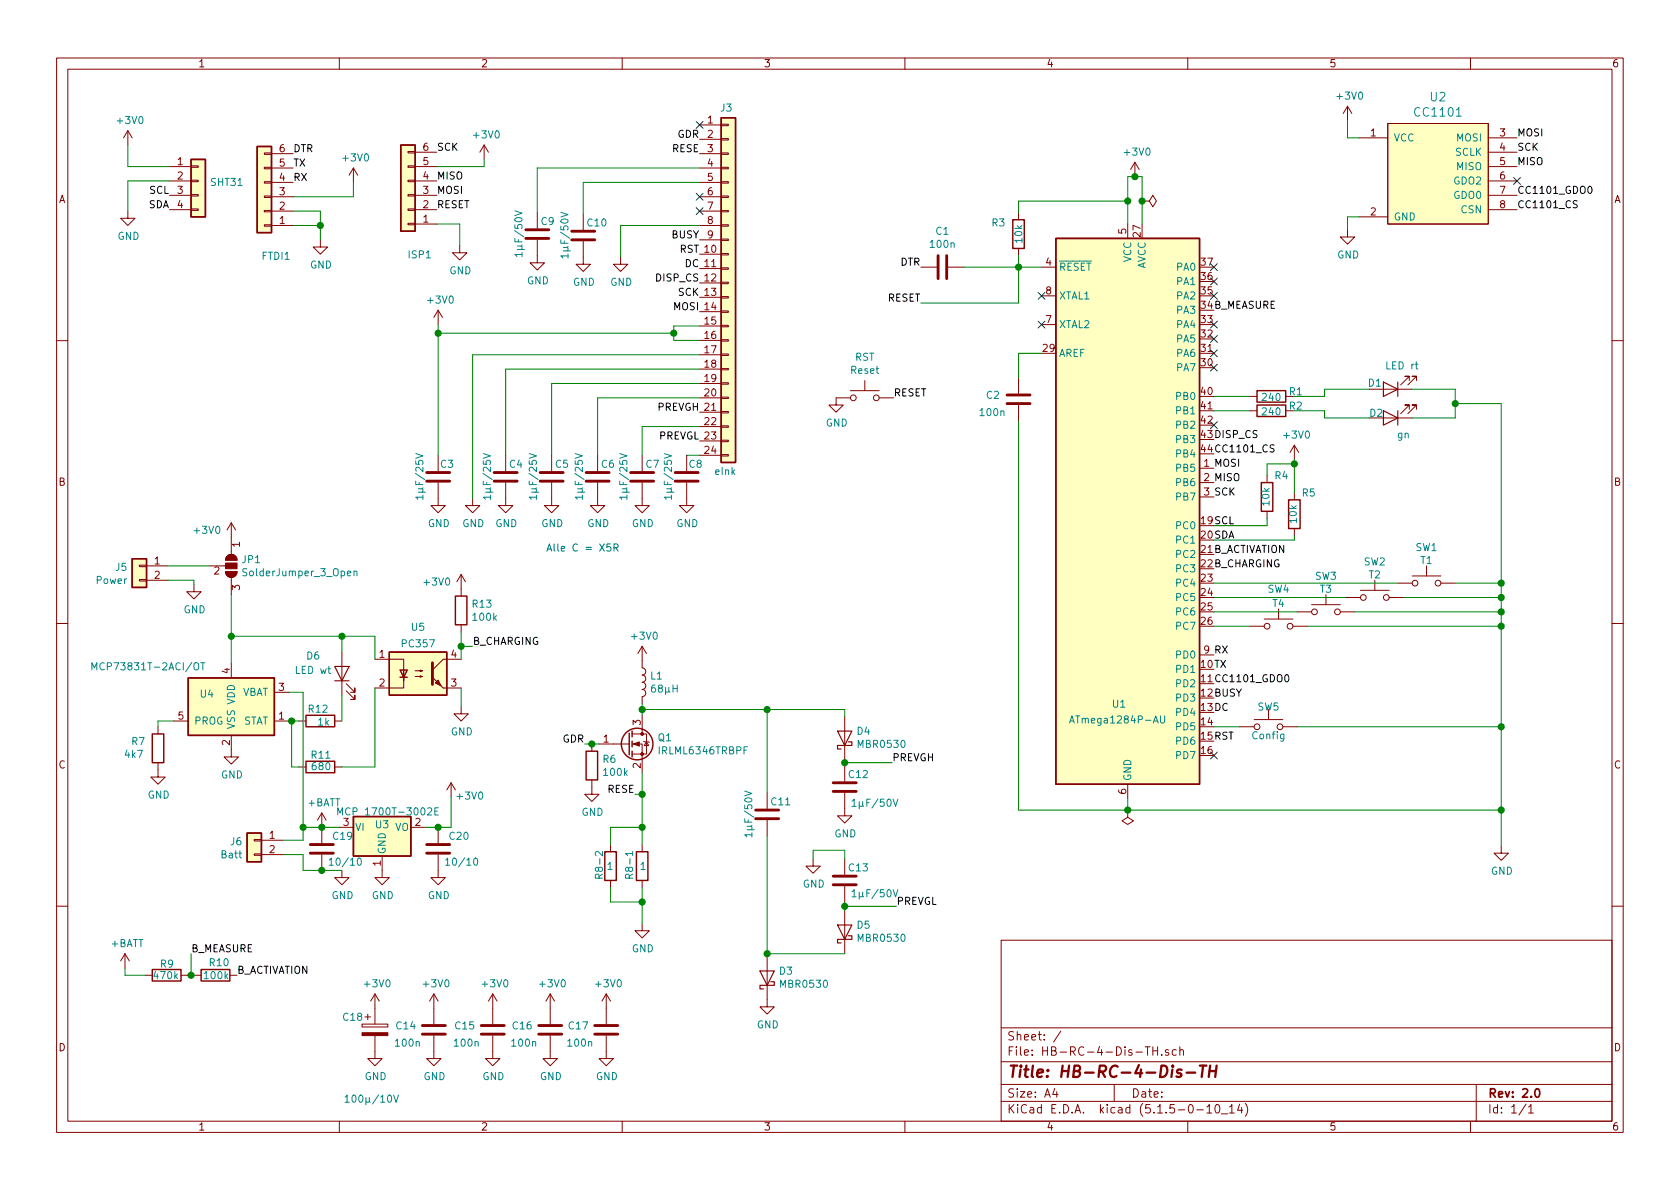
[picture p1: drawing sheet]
EESchema Schematic File Version 4
EELAYER 30 0
EELAYER END
$Descr A4 11693 8268
encoding utf-8
Sheet 1 1
Title "HB-RC-4-Dis-TH"
Date ""
Rev "2.0"
Comp ""
Comment1 ""
Comment2 ""
Comment3 ""
Comment4 ""
$EndDescr
$Comp
L Switch:SW_Push SW1
U 1 1
P 9930 4050
F 0 "SW1" H 9930 4300 50  0000 C CNN
F 1 "T1" H 9930 4210 50  0000 C CNN
F 2 "Button_Switch_THT:SW_PUSH_6mm_H5mm" H 9930 4250 50  0001 C CNN
F 3 "~" H 9930 4250 50  0001 C CNN
	1    9930 4050
	1    0    0    -1  
$EndComp
$Comp
L Switch:SW_Push SW2
U 1 1
P 9570 4150
F 0 "SW2" H 9570 4400 50  0000 C CNN
F 1 "T2" H 9570 4310 50  0000 C CNN
F 2 "Button_Switch_THT:SW_PUSH_6mm_H5mm" H 9570 4350 50  0001 C CNN
F 3 "~" H 9570 4350 50  0001 C CNN
	1    9570 4150
	1    0    0    -1  
$EndComp
$Comp
L Switch:SW_Push SW3
U 1 1
P 9230 4250
F 0 "SW3" H 9230 4500 50  0000 C CNN
F 1 "T3" H 9230 4410 50  0000 C CNN
F 2 "Button_Switch_THT:SW_PUSH_6mm_H5mm" H 9230 4450 50  0001 C CNN
F 3 "~" H 9230 4450 50  0001 C CNN
	1    9230 4250
	1    0    0    -1  
$EndComp
$Comp
L Switch:SW_Push SW4
U 1 1
P 8900 4350
F 0 "SW4" H 8900 4610 50  0000 C CNN
F 1 "T4" H 8900 4510 50  0000 C CNN
F 2 "Button_Switch_THT:SW_PUSH_6mm_H5mm" H 8900 4550 50  0001 C CNN
F 3 "~" H 8900 4550 50  0001 C CNN
	1    8900 4350
	1    0    0    -1  
$EndComp
$Comp
L Switch:SW_Push SW5
U 1 1
P 8830 5050
F 0 "SW5" H 8830 5190 50  0000 C CNN
F 1 "Config" H 8830 4990 50  0000 C CNN
F 2 "Button_Switch_THT:SW_PUSH_6mm_H5mm" H 8830 5250 50  0001 C CNN
F 3 "~" H 8830 5250 50  0001 C CNN
	1    8830 5050
	1    0    0    -1  
$EndComp
Wire Wire Line
	8450 5050 8630 5050
Wire Wire Line
	9030 5050 10450 5050
$Comp
L power:GND #PWR05
U 1 1
P 10450 5880
F 0 "#PWR05" H 10450 5630 50  0001 C CNN
F 1 "GND" H 10455 5707 50  0000 C CNN
F 2 "" H 10450 5880 50  0001 C CNN
F 3 "" H 10450 5880 50  0001 C CNN
	1    10450 5880
	1    0    0    -1  
$EndComp
Text Label 10560 1450 0    50   ~ 0
CC1101_CS
NoConn ~ 10560 1250
Text Label 10560 1350 0    50   ~ 0
CC1101_GDO0
Text Label 10560 1050 0    50   ~ 0
SCK
Text Label 10560 1150 0    50   ~ 0
MISO
Text Label 10560 950  0    50   ~ 0
MOSI
Wire Wire Line
	9380 950  9380 830 
Wire Wire Line
	9380 950  9460 950 
Wire Wire Line
	9460 1500 9380 1500
Wire Wire Line
	9380 1500 9380 1590
$Comp
L power:GND #PWR011
U 1 1
P 9380 1590
F 0 "#PWR011" H 9380 1340 50  0001 C CNN
F 1 "GND" H 9385 1417 50  0000 C CNN
F 2 "" H 9380 1590 50  0001 C CNN
F 3 "" H 9380 1590 50  0001 C CNN
	1    9380 1590
	1    0    0    -1  
$EndComp
$Comp
L power:+3V0 #PWR010
U 1 1
P 9380 830
F 0 "#PWR010" H 9380 680 50  0001 C CNN
F 1 "+3V0" H 9395 1003 50  0000 C CNN
F 2 "" H 9380 830 50  0001 C CNN
F 3 "" H 9380 830 50  0001 C CNN
	1    9380 830 
	1    0    0    -1  
$EndComp
Wire Wire Line
	8450 4350 8700 4350
Wire Wire Line
	9030 4250 8450 4250
Wire Wire Line
	8450 4150 9370 4150
Wire Wire Line
	8450 4050 9730 4050
Wire Wire Line
	10130 4050 10450 4050
Wire Wire Line
	10450 4050 10450 4150
Connection ~ 10450 5050
Wire Wire Line
	10450 5050 10450 5630
Wire Wire Line
	9100 4350 10450 4350
Connection ~ 10450 4350
Wire Wire Line
	10450 4350 10450 5050
Wire Wire Line
	9430 4250 10450 4250
Connection ~ 10450 4250
Wire Wire Line
	10450 4250 10450 4350
Wire Wire Line
	9770 4150 10450 4150
Connection ~ 10450 4150
Wire Wire Line
	10450 4150 10450 4250
$Comp
L Device:R R1
U 1 1
P 8850 2750
F 0 "R1" V 8880 2580 50  0000 C CNN
F 1 "240" V 8840 2750 50  0000 C CNN
F 2 "Resistor_SMD:R_0805_2012Metric_Pad1.15x1.40mm_HandSolder" V 8780 2750 50  0001 C CNN
F 3 "~" H 8850 2750 50  0001 C CNN
	1    8850 2750
	0    -1   -1   0   
$EndComp
$Comp
L Device:R R2
U 1 1
P 8850 2850
F 0 "R2" V 8880 2680 50  0000 C CNN
F 1 "240" V 8840 2850 50  0000 C CNN
F 2 "Resistor_SMD:R_0805_2012Metric_Pad1.15x1.40mm_HandSolder" V 8780 2850 50  0001 C CNN
F 3 "~" H 8850 2850 50  0001 C CNN
	1    8850 2850
	0    -1   -1   0   
$EndComp
Wire Wire Line
	10130 2800 10450 2800
Wire Wire Line
	10450 2800 10450 4050
Connection ~ 10450 4050
Wire Wire Line
	9530 2700 9220 2700
Wire Wire Line
	9220 2700 9220 2750
Wire Wire Line
	9220 2750 9000 2750
Wire Wire Line
	9000 2850 9220 2850
Wire Wire Line
	9220 2850 9220 2900
Wire Wire Line
	9220 2900 9530 2900
Wire Wire Line
	8700 2750 8450 2750
Wire Wire Line
	8700 2850 8450 2850
NoConn ~ 8450 1950
NoConn ~ 8450 2050
NoConn ~ 8450 2250
NoConn ~ 8450 2350
NoConn ~ 8450 2450
NoConn ~ 8450 2550
NoConn ~ 7250 2050
NoConn ~ 7250 2250
Wire Wire Line
	7850 5550 7850 5630
Wire Wire Line
	7850 5630 10450 5630
Connection ~ 10450 5630
Wire Wire Line
	10450 5630 10450 5880
$Comp
L Device:C C2
U 1 1
P 7090 2770
F 0 "C2" H 6860 2800 50  0000 L CNN
F 1 "100n" H 6810 2680 50  0000 L CNN
F 2 "Capacitor_SMD:C_0805_2012Metric_Pad1.15x1.40mm_HandSolder" H 7128 2620 50  0001 C CNN
F 3 "~" H 7090 2770 50  0001 C CNN
	1    7090 2770
	1    0    0    -1  
$EndComp
Wire Wire Line
	7250 2450 7090 2450
Wire Wire Line
	7090 2450 7090 2620
Wire Wire Line
	7090 2920 7090 5630
Wire Wire Line
	7090 5630 7850 5630
Connection ~ 7850 5630
$Comp
L power:+3V0 #PWR03
U 1 1
P 7900 1220
F 0 "#PWR03" H 7900 1070 50  0001 C CNN
F 1 "+3V0" H 7915 1393 50  0000 C CNN
F 2 "" H 7900 1220 50  0001 C CNN
F 3 "" H 7900 1220 50  0001 C CNN
	1    7900 1220
	1    0    0    -1  
$EndComp
Wire Wire Line
	7850 1550 7850 1390
$Comp
L Device:R R3
U 1 1
P 7090 1620
F 0 "R3" H 6950 1700 50  0000 C CNN
F 1 "10k" V 7090 1620 50  0000 C CNN
F 2 "Resistor_SMD:R_0805_2012Metric_Pad1.15x1.40mm_HandSolder" V 7020 1620 50  0001 C CNN
F 3 "~" H 7090 1620 50  0001 C CNN
	1    7090 1620
	1    0    0    -1  
$EndComp
Wire Wire Line
	7090 1470 7090 1390
Wire Wire Line
	7090 1390 7850 1390
Wire Wire Line
	7900 1220 7850 1220
Wire Wire Line
	7850 1220 7850 1390
Connection ~ 7850 1390
Wire Wire Line
	7900 1220 7950 1220
Wire Wire Line
	7950 1220 7950 1390
Connection ~ 7900 1220
Wire Wire Line
	7250 1850 7090 1850
Wire Wire Line
	7090 1850 7090 1770
$Comp
L Device:C C1
U 1 1
P 6560 1850
F 0 "C1" V 6308 1850 50  0000 C CNN
F 1 "100n" V 6399 1850 50  0000 C CNN
F 2 "Capacitor_SMD:C_0805_2012Metric_Pad1.15x1.40mm_HandSolder" H 6598 1700 50  0001 C CNN
F 3 "~" H 6560 1850 50  0001 C CNN
	1    6560 1850
	0    1    1    0   
$EndComp
Wire Wire Line
	6710 1850 7090 1850
Connection ~ 7090 1850
Text Label 6410 1850 2    50   ~ 0
DTR
Text Label 8450 4650 0    50   ~ 0
TX
Text Label 8450 4550 0    50   ~ 0
RX
$Comp
L Connector_Generic:Conn_01x04 SHT31
U 1 1
P 1380 1250
F 0 "SHT31" H 1460 1242 50  0000 L CNN
F 1 "SHT31" H 1460 1151 50  0001 L CNN
F 2 "Connector_PinHeader_2.54mm:PinHeader_1x04_P2.54mm_Vertical" H 1380 1250 50  0001 C CNN
F 3 "~" H 1380 1250 50  0001 C CNN
	1    1380 1250
	1    0    0    -1  
$EndComp
Text Label 8450 3650 0    50   ~ 0
SCL
Text Label 8450 3750 0    50   ~ 0
SDA
Text Label 1180 1450 2    50   ~ 0
SDA
Text Label 1180 1350 2    50   ~ 0
SCL
Wire Wire Line
	1180 1250 890  1250
Wire Wire Line
	890  1250 890  1460
Wire Wire Line
	1180 1150 890  1150
Wire Wire Line
	890  1150 890  1000
$Comp
L power:+3V0 #PWR08
U 1 1
P 890 1000
F 0 "#PWR08" H 890 850 50  0001 C CNN
F 1 "+3V0" H 905 1173 50  0000 C CNN
F 2 "" H 890 1000 50  0001 C CNN
F 3 "" H 890 1000 50  0001 C CNN
	1    890  1000
	1    0    0    -1  
$EndComp
$Comp
L power:GND #PWR09
U 1 1
P 890 1460
F 0 "#PWR09" H 890 1210 50  0001 C CNN
F 1 "GND" H 895 1287 50  0000 C CNN
F 2 "" H 890 1460 50  0001 C CNN
F 3 "" H 890 1460 50  0001 C CNN
	1    890  1460
	1    0    0    -1  
$EndComp
$Comp
L Device:R R4
U 1 1
P 8820 3450
F 0 "R4" H 8920 3600 50  0000 C CNN
F 1 "10k" V 8810 3450 50  0000 C CNN
F 2 "Resistor_SMD:R_0805_2012Metric_Pad1.15x1.40mm_HandSolder" V 8750 3450 50  0001 C CNN
F 3 "~" H 8820 3450 50  0001 C CNN
	1    8820 3450
	1    0    0    -1  
$EndComp
$Comp
L Device:R R5
U 1 1
P 9010 3570
F 0 "R5" H 9110 3720 50  0000 C CNN
F 1 "10k" V 9000 3570 50  0000 C CNN
F 2 "Resistor_SMD:R_0805_2012Metric_Pad1.15x1.40mm_HandSolder" V 8940 3570 50  0001 C CNN
F 3 "~" H 9010 3570 50  0001 C CNN
	1    9010 3570
	1    0    0    -1  
$EndComp
Wire Wire Line
	8450 3750 9010 3750
Wire Wire Line
	9010 3750 9010 3720
Wire Wire Line
	8450 3650 8820 3650
Wire Wire Line
	8820 3650 8820 3600
$Comp
L power:+3V0 #PWR04
U 1 1
P 9010 3190
F 0 "#PWR04" H 9010 3040 50  0001 C CNN
F 1 "+3V0" H 9025 3363 50  0000 C CNN
F 2 "" H 9010 3190 50  0001 C CNN
F 3 "" H 9010 3190 50  0001 C CNN
	1    9010 3190
	1    0    0    -1  
$EndComp
Wire Wire Line
	8820 3300 8820 3220
Wire Wire Line
	8820 3220 9010 3220
Wire Wire Line
	9010 3220 9010 3190
Wire Wire Line
	9010 3420 9010 3220
Connection ~ 9010 3220
Text Label 8450 3250 0    50   ~ 0
MOSI
Text Label 8450 3350 0    50   ~ 0
MISO
Text Label 8450 3450 0    50   ~ 0
SCK
Text Label 8450 3150 0    50   ~ 0
CC1101_CS
NoConn ~ 8450 2950
Text Label 8450 4750 0    50   ~ 0
CC1101_GDO0
NoConn ~ 8450 5250
Text Label 8450 3050 0    50   ~ 0
DISP_CS
Text Label 4870 2060 2    50   ~ 0
SCK
Text Label 4870 2160 2    50   ~ 0
MOSI
Text Label 4870 1960 2    50   ~ 0
DISP_CS
Text Label 4870 1860 2    50   ~ 0
DC
Text Label 4870 1760 2    50   ~ 0
RST
Text Label 4870 1660 2    50   ~ 0
BUSY
Text Label 8450 4850 0    50   ~ 0
BUSY
Text Label 8450 4950 0    50   ~ 0
DC
Text Label 8450 5150 0    50   ~ 0
RST
$Comp
L power:PWR_FLAG #FLG0101
U 1 1
P 7850 5630
F 0 "#FLG0101" H 7850 5705 50  0001 C CNN
F 1 "PWR_FLAG" H 7850 5803 50  0001 C CNN
F 2 "" H 7850 5630 50  0001 C CNN
F 3 "~" H 7850 5630 50  0001 C CNN
	1    7850 5630
	-1   0    0    1   
$EndComp
$Comp
L power:PWR_FLAG #FLG0102
U 1 1
P 7950 1390
F 0 "#FLG0102" H 7950 1465 50  0001 C CNN
F 1 "PWR_FLAG" V 7950 1518 50  0001 L CNN
F 2 "" H 7950 1390 50  0001 C CNN
F 3 "~" H 7950 1390 50  0001 C CNN
	1    7950 1390
	0    1    1    0   
$EndComp
Connection ~ 7950 1390
Wire Wire Line
	7950 1390 7950 1550
Text Label 2040 1260 0    50   ~ 0
RX
Text Label 2040 1160 0    50   ~ 0
TX
Wire Wire Line
	2460 1260 2460 1360
Wire Wire Line
	2040 1360 2460 1360
$Comp
L power:+3V0 #PWR02
U 1 1
P 2460 1260
F 0 "#PWR02" H 2460 1110 50  0001 C CNN
F 1 "+3V0" H 2475 1433 50  0000 C CNN
F 2 "" H 2460 1260 50  0001 C CNN
F 3 "" H 2460 1260 50  0001 C CNN
	1    2460 1260
	1    0    0    -1  
$EndComp
Text Label 2040 1060 0    50   ~ 0
DTR
Wire Wire Line
	2040 1460 2230 1460
$Comp
L Connector_Generic:Conn_01x06 FTDI1
U 1 1
P 1840 1360
F 0 "FTDI1" H 1758 1777 50  0000 C CNN
F 1 "FTDI" H 1758 1686 50  0001 C CNN
F 2 "Connector_PinHeader_2.54mm:PinHeader_1x06_P2.54mm_Vertical" H 1840 1360 50  0001 C CNN
F 3 "~" H 1840 1360 50  0001 C CNN
	1    1840 1360
	-1   0    0    1   
$EndComp
$Comp
L Connector_Generic:Conn_01x06 ISP1
U 1 1
P 2840 1350
F 0 "ISP1" H 2758 1767 50  0000 C CNN
F 1 "ISP" H 2758 1676 50  0001 C CNN
F 2 "additional:PinPads_ISP" H 2840 1350 50  0001 C CNN
F 3 "~" H 2840 1350 50  0001 C CNN
	1    2840 1350
	-1   0    0    1   
$EndComp
Text Label 6410 2100 2    50   ~ 0
RESET
Wire Wire Line
	6410 2100 7090 2100
Wire Wire Line
	7090 2100 7090 1850
Text Label 3040 1250 0    50   ~ 0
MISO
$Comp
L power:+3V0 #PWR013
U 1 1
P 3370 1100
F 0 "#PWR013" H 3370 950 50  0001 C CNN
F 1 "+3V0" H 3385 1273 50  0000 C CNN
F 2 "" H 3370 1100 50  0001 C CNN
F 3 "" H 3370 1100 50  0001 C CNN
	1    3370 1100
	1    0    0    -1  
$EndComp
Wire Wire Line
	3040 1150 3370 1150
Wire Wire Line
	3370 1150 3370 1100
Text Label 3040 1050 0    50   ~ 0
SCK
Text Label 3040 1350 0    50   ~ 0
MOSI
Text Label 3040 1450 0    50   ~ 0
RESET
Wire Wire Line
	2230 1460 2230 1560
$Comp
L power:GND #PWR01
U 1 1
P 2230 1660
F 0 "#PWR01" H 2230 1410 50  0001 C CNN
F 1 "GND" H 2235 1487 50  0000 C CNN
F 2 "" H 2230 1660 50  0001 C CNN
F 3 "" H 2230 1660 50  0001 C CNN
	1    2230 1660
	1    0    0    -1  
$EndComp
Wire Wire Line
	2230 1660 2230 1560
Connection ~ 2230 1560
Wire Wire Line
	2040 1560 2230 1560
$Comp
L power:GND #PWR012
U 1 1
P 3200 1700
F 0 "#PWR012" H 3200 1450 50  0001 C CNN
F 1 "GND" H 3205 1527 50  0000 C CNN
F 2 "" H 3200 1700 50  0001 C CNN
F 3 "" H 3200 1700 50  0001 C CNN
	1    3200 1700
	1    0    0    -1  
$EndComp
Wire Wire Line
	3040 1550 3200 1550
Wire Wire Line
	3200 1550 3200 1700
$Comp
L Device:LED D1
U 1 1
P 9680 2700
F 0 "D1" H 9790 2660 50  0000 C CNN
F 1 "LED rt" H 9600 2540 50  0000 C CNN
F 2 "LED_SMD:LED_0805_2012Metric_Pad1.15x1.40mm_HandSolder" H 9680 2700 50  0001 C CNN
F 3 "~" H 9680 2700 50  0001 C CNN
	1    9680 2700
	-1   0    0    1   
$EndComp
$Comp
L Device:LED D2
U 1 1
P 9680 2900
F 0 "D2" H 9780 2870 50  0000 C CNN
F 1 "gn" H 9590 3020 50  0000 C CNN
F 2 "LED_SMD:LED_0805_2012Metric_Pad1.15x1.40mm_HandSolder" H 9680 2900 50  0001 C CNN
F 3 "~" H 9680 2900 50  0001 C CNN
	1    9680 2900
	-1   0    0    1   
$EndComp
Wire Wire Line
	9830 2700 10130 2700
Wire Wire Line
	10130 2700 10130 2800
Wire Wire Line
	9830 2900 10130 2900
Wire Wire Line
	10130 2900 10130 2800
Connection ~ 10130 2800
NoConn ~ 4870 860 
$Comp
L Device:C C3
U 1 1
P 3050 3310
F 0 "C3" H 3060 3400 50  0000 L CNN
F 1 "1µF/25V" V 2920 3140 50  0000 L CNN
F 2 "Capacitor_SMD:C_0805_2012Metric_Pad1.15x1.40mm_HandSolder" H 3088 3160 50  0001 C CNN
F 3 "~" H 3050 3310 50  0001 C CNN
	1    3050 3310
	1    0    0    -1  
$EndComp
Wire Wire Line
	4870 2260 4690 2260
Wire Wire Line
	4690 2260 4690 2310
Wire Wire Line
	4870 2360 4690 2360
$Comp
L Connector_Generic:Conn_01x24 J3
U 1 1
P 5070 1960
F 0 "J3" H 5010 3180 50  0000 L CNN
F 1 "eInk" H 4970 650 50  0000 L CNN
F 2 "Connectors_Hirose:Hirose_FH12-24S-0.5SH_1x24_P0.5mm_Horizontal" H 5070 1960 50  0001 C CNN
F 3 "~" H 5070 1960 50  0001 C CNN
	1    5070 1960
	1    0    0    -1  
$EndComp
Wire Wire Line
	4870 2460 3290 2460
Wire Wire Line
	3290 2460 3290 3460
$Comp
L power:GND #PWR014
U 1 1
P 3290 3460
F 0 "#PWR014" H 3290 3210 50  0001 C CNN
F 1 "GND" H 3295 3287 50  0000 C CNN
F 2 "" H 3290 3460 50  0001 C CNN
F 3 "" H 3290 3460 50  0001 C CNN
	1    3290 3460
	1    0    0    -1  
$EndComp
$Comp
L power:GND #PWR07
U 1 1
P 3050 3460
F 0 "#PWR07" H 3050 3210 50  0001 C CNN
F 1 "GND" H 3055 3287 50  0000 C CNN
F 2 "" H 3050 3460 50  0001 C CNN
F 3 "" H 3050 3460 50  0001 C CNN
	1    3050 3460
	1    0    0    -1  
$EndComp
Wire Wire Line
	4870 3160 4780 3160
$Comp
L power:GND #PWR022
U 1 1
P 4780 3460
F 0 "#PWR022" H 4780 3210 50  0001 C CNN
F 1 "GND" H 4785 3287 50  0000 C CNN
F 2 "" H 4780 3460 50  0001 C CNN
F 3 "" H 4780 3460 50  0001 C CNN
	1    4780 3460
	1    0    0    -1  
$EndComp
$Comp
L Device:C C8
U 1 1
P 4780 3310
F 0 "C8" H 4790 3400 50  0000 L CNN
F 1 "1µF/25V" V 4650 3140 50  0000 L CNN
F 2 "Capacitor_SMD:C_0805_2012Metric_Pad1.15x1.40mm_HandSolder" H 4818 3160 50  0001 C CNN
F 3 "~" H 4780 3310 50  0001 C CNN
	1    4780 3310
	1    0    0    -1  
$EndComp
$Comp
L Device:C C7
U 1 1
P 4470 3310
F 0 "C7" H 4490 3400 50  0000 L CNN
F 1 "1µF/25V" V 4340 3140 50  0000 L CNN
F 2 "Capacitor_SMD:C_0805_2012Metric_Pad1.15x1.40mm_HandSolder" H 4508 3160 50  0001 C CNN
F 3 "~" H 4470 3310 50  0001 C CNN
	1    4470 3310
	1    0    0    -1  
$EndComp
$Comp
L power:GND #PWR021
U 1 1
P 4470 3460
F 0 "#PWR021" H 4470 3210 50  0001 C CNN
F 1 "GND" H 4475 3287 50  0000 C CNN
F 2 "" H 4470 3460 50  0001 C CNN
F 3 "" H 4470 3460 50  0001 C CNN
	1    4470 3460
	1    0    0    -1  
$EndComp
$Comp
L Device:C C6
U 1 1
P 4160 3310
F 0 "C6" H 4180 3400 50  0000 L CNN
F 1 "1µF/25V" V 4030 3140 50  0000 L CNN
F 2 "Capacitor_SMD:C_0805_2012Metric_Pad1.15x1.40mm_HandSolder" H 4198 3160 50  0001 C CNN
F 3 "~" H 4160 3310 50  0001 C CNN
	1    4160 3310
	1    0    0    -1  
$EndComp
$Comp
L Device:C C5
U 1 1
P 3840 3310
F 0 "C5" H 3860 3400 50  0000 L CNN
F 1 "1µF/25V" V 3710 3140 50  0000 L CNN
F 2 "Capacitor_SMD:C_0805_2012Metric_Pad1.15x1.40mm_HandSolder" H 3878 3160 50  0001 C CNN
F 3 "~" H 3840 3310 50  0001 C CNN
	1    3840 3310
	1    0    0    -1  
$EndComp
$Comp
L Device:C C4
U 1 1
P 3520 3310
F 0 "C4" H 3540 3400 50  0000 L CNN
F 1 "1µF/25V" V 3390 3140 50  0000 L CNN
F 2 "Capacitor_SMD:C_0805_2012Metric_Pad1.15x1.40mm_HandSolder" H 3558 3160 50  0001 C CNN
F 3 "~" H 3520 3310 50  0001 C CNN
	1    3520 3310
	1    0    0    -1  
$EndComp
Wire Wire Line
	4160 3160 4160 2760
Wire Wire Line
	4160 2760 4870 2760
Wire Wire Line
	4870 2660 3840 2660
Wire Wire Line
	3840 2660 3840 3160
Wire Wire Line
	4870 2560 3520 2560
Wire Wire Line
	3520 2560 3520 3160
$Comp
L power:GND #PWR019
U 1 1
P 4160 3460
F 0 "#PWR019" H 4160 3210 50  0001 C CNN
F 1 "GND" H 4165 3287 50  0000 C CNN
F 2 "" H 4160 3460 50  0001 C CNN
F 3 "" H 4160 3460 50  0001 C CNN
	1    4160 3460
	1    0    0    -1  
$EndComp
$Comp
L power:GND #PWR017
U 1 1
P 3840 3460
F 0 "#PWR017" H 3840 3210 50  0001 C CNN
F 1 "GND" H 3845 3287 50  0000 C CNN
F 2 "" H 3840 3460 50  0001 C CNN
F 3 "" H 3840 3460 50  0001 C CNN
	1    3840 3460
	1    0    0    -1  
$EndComp
$Comp
L power:GND #PWR015
U 1 1
P 3520 3460
F 0 "#PWR015" H 3520 3210 50  0001 C CNN
F 1 "GND" H 3525 3287 50  0000 C CNN
F 2 "" H 3520 3460 50  0001 C CNN
F 3 "" H 3520 3460 50  0001 C CNN
	1    3520 3460
	1    0    0    -1  
$EndComp
Wire Wire Line
	3050 2310 4690 2310
Wire Wire Line
	3050 2310 3050 3160
Connection ~ 4690 2310
Wire Wire Line
	4690 2310 4690 2360
Wire Wire Line
	4870 2960 4470 2960
Wire Wire Line
	4470 2960 4470 3160
$Comp
L power:+3V0 #PWR06
U 1 1
P 3050 2250
F 0 "#PWR06" H 3050 2100 50  0001 C CNN
F 1 "+3V0" H 3065 2423 50  0000 C CNN
F 2 "" H 3050 2250 50  0001 C CNN
F 3 "" H 3050 2250 50  0001 C CNN
	1    3050 2250
	1    0    0    -1  
$EndComp
Wire Wire Line
	3050 2250 3050 2310
Connection ~ 3050 2310
Text Label 4870 2860 2    50   ~ 0
PREVGH
Text Label 4870 3060 2    50   ~ 0
PREVGL
Wire Wire Line
	4870 1560 4320 1560
Wire Wire Line
	4320 1560 4320 1780
$Comp
L power:GND #PWR020
U 1 1
P 4320 1780
F 0 "#PWR020" H 4320 1530 50  0001 C CNN
F 1 "GND" H 4325 1607 50  0000 C CNN
F 2 "" H 4320 1780 50  0001 C CNN
F 3 "" H 4320 1780 50  0001 C CNN
	1    4320 1780
	1    0    0    -1  
$EndComp
NoConn ~ 4870 1460
NoConn ~ 4870 1360
$Comp
L Device:C C10
U 1 1
P 4060 1630
F 0 "C10" H 4080 1720 50  0000 L CNN
F 1 "1µF/50V" V 3930 1460 50  0000 L CNN
F 2 "Capacitor_SMD:C_0805_2012Metric_Pad1.15x1.40mm_HandSolder" H 4098 1480 50  0001 C CNN
F 3 "~" H 4060 1630 50  0001 C CNN
	1    4060 1630
	1    0    0    -1  
$EndComp
$Comp
L Device:C C9
U 1 1
P 3740 1620
F 0 "C9" H 3760 1710 50  0000 L CNN
F 1 "1µF/50V" V 3610 1450 50  0000 L CNN
F 2 "Capacitor_SMD:C_0805_2012Metric_Pad1.15x1.40mm_HandSolder" H 3778 1470 50  0001 C CNN
F 3 "~" H 3740 1620 50  0001 C CNN
	1    3740 1620
	1    0    0    -1  
$EndComp
$Comp
L power:GND #PWR018
U 1 1
P 4060 1780
F 0 "#PWR018" H 4060 1530 50  0001 C CNN
F 1 "GND" H 4065 1607 50  0000 C CNN
F 2 "" H 4060 1780 50  0001 C CNN
F 3 "" H 4060 1780 50  0001 C CNN
	1    4060 1780
	1    0    0    -1  
$EndComp
$Comp
L power:GND #PWR016
U 1 1
P 3740 1770
F 0 "#PWR016" H 3740 1520 50  0001 C CNN
F 1 "GND" H 3745 1597 50  0000 C CNN
F 2 "" H 3740 1770 50  0001 C CNN
F 3 "" H 3740 1770 50  0001 C CNN
	1    3740 1770
	1    0    0    -1  
$EndComp
Wire Wire Line
	4870 1160 3740 1160
Wire Wire Line
	3740 1160 3740 1470
Wire Wire Line
	4870 1260 4060 1260
Wire Wire Line
	4060 1260 4060 1480
Text Label 4870 960  2    50   ~ 0
GDR
Text Label 4870 1060 2    50   ~ 0
RESE
Text Notes 3800 3840 0    50   ~ 0
Alle C = X5R
$Comp
L Transistor_FET:IRLML2060 Q1
U 1 1
P 4370 5170
F 0 "Q1" H 4575 5216 50  0000 L CNN
F 1 "IRLML6346TRBPF" H 4575 5125 50  0000 L CNN
F 2 "Package_TO_SOT_SMD:SOT-23" H 4570 5095 50  0001 L CIN
F 3 "https://www.infineon.com/dgdl/irlml2060pbf.pdf?fileId=5546d462533600a401535664b7fb25ee" H 4370 5170 50  0001 L CNN
	1    4370 5170
	1    0    0    -1  
$EndComp
$Comp
L Device:L L1
U 1 1
P 4470 4740
F 0 "L1" H 4523 4786 50  0000 L CNN
F 1 "68µH" H 4523 4695 50  0000 L CNN
F 2 "Inductor_SMD:L_Wuerth_MAPI-3012" H 4470 4740 50  0001 C CNN
F 3 "~" H 4470 4740 50  0001 C CNN
	1    4470 4740
	1    0    0    -1  
$EndComp
$Comp
L power:+3V0 #PWR024
U 1 1
P 4470 4590
F 0 "#PWR024" H 4470 4440 50  0001 C CNN
F 1 "+3V0" H 4485 4763 50  0000 C CNN
F 2 "" H 4470 4590 50  0001 C CNN
F 3 "" H 4470 4590 50  0001 C CNN
	1    4470 4590
	1    0    0    -1  
$EndComp
$Comp
L Device:R R6
U 1 1
P 4120 5320
F 0 "R6" H 4190 5366 50  0000 L CNN
F 1 "100k" H 4190 5275 50  0000 L CNN
F 2 "Resistor_SMD:R_0805_2012Metric_Pad1.15x1.40mm_HandSolder" V 4050 5320 50  0001 C CNN
F 3 "~" H 4120 5320 50  0001 C CNN
	1    4120 5320
	1    0    0    -1  
$EndComp
Text Label 4070 5170 2    50   ~ 0
GDR
Wire Wire Line
	4070 5170 4120 5170
Wire Wire Line
	4170 5170 4120 5170
Connection ~ 4120 5170
$Comp
L power:GND #PWR023
U 1 1
P 4120 5470
F 0 "#PWR023" H 4120 5220 50  0001 C CNN
F 1 "GND" H 4125 5297 50  0000 C CNN
F 2 "" H 4120 5470 50  0001 C CNN
F 3 "" H 4120 5470 50  0001 C CNN
	1    4120 5470
	1    0    0    -1  
$EndComp
Text Label 4420 5520 2    50   ~ 0
RESE
Wire Wire Line
	4470 5370 4470 5520
Wire Wire Line
	4420 5520 4470 5520
Connection ~ 4470 5520
$Comp
L Device:R R8-1
U 1 1
P 4470 6020
F 0 "R8-1" V 4380 5920 50  0000 L CNN
F 1 "1" H 4450 6020 50  0000 L CNN
F 2 "Resistor_SMD:R_0805_2012Metric_Pad1.15x1.40mm_HandSolder" V 4400 6020 50  0001 C CNN
F 3 "~" H 4470 6020 50  0001 C CNN
	1    4470 6020
	1    0    0    -1  
$EndComp
$Comp
L power:GND #PWR025
U 1 1
P 4470 6420
F 0 "#PWR025" H 4470 6170 50  0001 C CNN
F 1 "GND" H 4475 6247 50  0000 C CNN
F 2 "" H 4470 6420 50  0001 C CNN
F 3 "" H 4470 6420 50  0001 C CNN
	1    4470 6420
	1    0    0    -1  
$EndComp
$Comp
L Device:D_Schottky D4
U 1 1
P 5880 5130
F 0 "D4" V 5926 5051 50  0000 R CNN
F 1 "MBR0530" V 5835 5051 50  0000 R CNN
F 2 "Diode_SMD:D_SOD-123" H 5880 5130 50  0001 C CNN
F 3 "~" H 5880 5130 50  0001 C CNN
	1    5880 5130
	0    -1   -1   0   
$EndComp
$Comp
L Device:D_Schottky D5
U 1 1
P 5880 6480
F 0 "D5" V 5926 6401 50  0000 R CNN
F 1 "MBR0530" V 5835 6401 50  0000 R CNN
F 2 "Diode_SMD:D_SOD-123" H 5880 6480 50  0001 C CNN
F 3 "~" H 5880 6480 50  0001 C CNN
	1    5880 6480
	0    -1   -1   0   
$EndComp
$Comp
L Device:D_Schottky D3
U 1 1
P 5340 6800
F 0 "D3" V 5386 6721 50  0000 R CNN
F 1 "MBR0530" V 5295 6721 50  0000 R CNN
F 2 "Diode_SMD:D_SOD-123" H 5340 6800 50  0001 C CNN
F 3 "~" H 5340 6800 50  0001 C CNN
	1    5340 6800
	0    -1   -1   0   
$EndComp
$Comp
L Device:C C12
U 1 1
P 5880 5470
F 0 "C12" H 5900 5560 50  0000 L CNN
F 1 "1µF/50V" H 5920 5360 50  0000 L CNN
F 2 "Capacitor_SMD:C_0805_2012Metric_Pad1.15x1.40mm_HandSolder" H 5918 5320 50  0001 C CNN
F 3 "~" H 5880 5470 50  0001 C CNN
	1    5880 5470
	1    0    0    -1  
$EndComp
$Comp
L power:GND #PWR028
U 1 1
P 5880 5620
F 0 "#PWR028" H 5880 5370 50  0001 C CNN
F 1 "GND" H 5885 5447 50  0000 C CNN
F 2 "" H 5880 5620 50  0001 C CNN
F 3 "" H 5880 5620 50  0001 C CNN
	1    5880 5620
	1    0    0    -1  
$EndComp
Text Label 6210 5300 0    50   ~ 0
PREVGH
Wire Wire Line
	5880 5280 5880 5300
Wire Wire Line
	5880 5300 6210 5300
Connection ~ 5880 5300
Wire Wire Line
	5880 5300 5880 5320
$Comp
L power:GND #PWR026
U 1 1
P 5340 6950
F 0 "#PWR026" H 5340 6700 50  0001 C CNN
F 1 "GND" H 5345 6777 50  0000 C CNN
F 2 "" H 5340 6950 50  0001 C CNN
F 3 "" H 5340 6950 50  0001 C CNN
	1    5340 6950
	1    0    0    -1  
$EndComp
$Comp
L Device:C C11
U 1 1
P 5340 5660
F 0 "C11" H 5360 5750 50  0000 L CNN
F 1 "1µF/50V" V 5210 5490 50  0000 L CNN
F 2 "Capacitor_SMD:C_0805_2012Metric_Pad1.15x1.40mm_HandSolder" H 5378 5510 50  0001 C CNN
F 3 "~" H 5340 5660 50  0001 C CNN
	1    5340 5660
	1    0    0    -1  
$EndComp
Wire Wire Line
	4470 4890 4470 4930
Wire Wire Line
	4470 4930 5340 4930
Wire Wire Line
	5880 4930 5880 4980
Connection ~ 4470 4930
Wire Wire Line
	4470 4930 4470 4970
Wire Wire Line
	5340 5510 5340 4930
Connection ~ 5340 4930
Wire Wire Line
	5340 4930 5880 4930
Wire Wire Line
	5340 5810 5340 6630
$Comp
L Device:C C13
U 1 1
P 5880 6120
F 0 "C13" H 5900 6210 50  0000 L CNN
F 1 "1µF/50V" H 5920 6030 50  0000 L CNN
F 2 "Capacitor_SMD:C_0805_2012Metric_Pad1.15x1.40mm_HandSolder" H 5918 5970 50  0001 C CNN
F 3 "~" H 5880 6120 50  0001 C CNN
	1    5880 6120
	1    0    0    -1  
$EndComp
$Comp
L power:GND #PWR027
U 1 1
P 5660 5970
F 0 "#PWR027" H 5660 5720 50  0001 C CNN
F 1 "GND" H 5665 5797 50  0000 C CNN
F 2 "" H 5660 5970 50  0001 C CNN
F 3 "" H 5660 5970 50  0001 C CNN
	1    5660 5970
	1    0    0    -1  
$EndComp
Wire Wire Line
	5880 6630 5340 6630
Connection ~ 5340 6630
Wire Wire Line
	5340 6630 5340 6650
Wire Wire Line
	5660 5970 5660 5910
Wire Wire Line
	5660 5910 5880 5910
Wire Wire Line
	5880 5910 5880 5970
Text Label 6240 6300 0    50   ~ 0
PREVGL
Wire Wire Line
	5880 6270 5880 6300
Wire Wire Line
	5880 6300 6240 6300
Connection ~ 5880 6300
Wire Wire Line
	5880 6300 5880 6330
$Comp
L cc1101:CC1101 U2
U 1 1
P 9760 1500
F 0 "U2" H 10010 2337 60  0000 C CNN
F 1 "CC1101" H 10010 2231 60  0000 C CNN
F 2 "additional:CC1101_Pads" H 9760 1500 60  0001 C CNN
F 3 "" H 9760 1500 60  0001 C CNN
	1    9760 1500
	1    0    0    -1  
$EndComp
Wire Wire Line
	4470 6170 4470 6270
Wire Wire Line
	4470 5520 4470 5750
$Comp
L Device:C C14
U 1 1
P 3020 7160
F 0 "C14" H 2750 7190 50  0000 L CNN
F 1 "100n" H 2740 7070 50  0000 L CNN
F 2 "Capacitor_SMD:C_0805_2012Metric_Pad1.15x1.40mm_HandSolder" H 3058 7010 50  0001 C CNN
F 3 "~" H 3020 7160 50  0001 C CNN
	1    3020 7160
	1    0    0    -1  
$EndComp
$Comp
L power:+3V0 #PWR0101
U 1 1
P 1610 3730
F 0 "#PWR0101" H 1610 3580 50  0001 C CNN
F 1 "+3V0" H 1440 3780 50  0000 C CNN
F 2 "" H 1610 3730 50  0001 C CNN
F 3 "" H 1610 3730 50  0001 C CNN
	1    1610 3730
	1    0    0    -1  
$EndComp
$Comp
L power:GND #PWR0102
U 1 1
P 1350 4060
F 0 "#PWR0102" H 1350 3810 50  0001 C CNN
F 1 "GND" H 1355 3887 50  0000 C CNN
F 2 "" H 1350 4060 50  0001 C CNN
F 3 "" H 1350 4060 50  0001 C CNN
	1    1350 4060
	1    0    0    -1  
$EndComp
$Comp
L Connector_Generic:Conn_01x02 J5
U 1 1
P 970 3930
F 0 "J5" H 1050 3922 50  0000 L CNN
F 1 "Power" H 1050 3831 50  0000 L CNN
F 2 "Connector_PinHeader_2.54mm:PinHeader_1x02_P2.54mm_Vertical" H 970 3930 50  0001 C CNN
F 3 "~" H 970 3930 50  0001 C CNN
	1    970  3930
	-1   0    0    -1  
$EndComp
Wire Wire Line
	1350 4060 1350 4030
$Comp
L Device:CP C18
U 1 1
P 2610 7160
F 0 "C18" H 2380 7250 50  0000 L CNN
F 1 "100µ/10V" H 2390 6680 50  0000 L CNN
F 2 "Capacitors_Tantalum_SMD:CP_Tantalum_Case-B_EIA-3528-21_Hand" H 2648 7010 50  0001 C CNN
F 3 "~" H 2610 7160 50  0001 C CNN
	1    2610 7160
	1    0    0    -1  
$EndComp
$Comp
L power:+3V0 #PWR029
U 1 1
P 2610 7010
F 0 "#PWR029" H 2610 6860 50  0001 C CNN
F 1 "+3V0" H 2625 7183 50  0000 C CNN
F 2 "" H 2610 7010 50  0001 C CNN
F 3 "" H 2610 7010 50  0001 C CNN
	1    2610 7010
	1    0    0    -1  
$EndComp
$Comp
L power:GND #PWR030
U 1 1
P 2610 7310
F 0 "#PWR030" H 2610 7060 50  0001 C CNN
F 1 "GND" H 2615 7137 50  0000 C CNN
F 2 "" H 2610 7310 50  0001 C CNN
F 3 "" H 2610 7310 50  0001 C CNN
	1    2610 7310
	1    0    0    -1  
$EndComp
$Comp
L Device:C C15
U 1 1
P 3430 7160
F 0 "C15" H 3160 7190 50  0000 L CNN
F 1 "100n" H 3150 7070 50  0000 L CNN
F 2 "Capacitor_SMD:C_0805_2012Metric_Pad1.15x1.40mm_HandSolder" H 3468 7010 50  0001 C CNN
F 3 "~" H 3430 7160 50  0001 C CNN
	1    3430 7160
	1    0    0    -1  
$EndComp
$Comp
L power:+3V0 #PWR033
U 1 1
P 3430 7010
F 0 "#PWR033" H 3430 6860 50  0001 C CNN
F 1 "+3V0" H 3445 7183 50  0000 C CNN
F 2 "" H 3430 7010 50  0001 C CNN
F 3 "" H 3430 7010 50  0001 C CNN
	1    3430 7010
	1    0    0    -1  
$EndComp
$Comp
L power:GND #PWR034
U 1 1
P 3430 7310
F 0 "#PWR034" H 3430 7060 50  0001 C CNN
F 1 "GND" H 3435 7137 50  0000 C CNN
F 2 "" H 3430 7310 50  0001 C CNN
F 3 "" H 3430 7310 50  0001 C CNN
	1    3430 7310
	1    0    0    -1  
$EndComp
$Comp
L Device:C C16
U 1 1
P 3830 7160
F 0 "C16" H 3560 7190 50  0000 L CNN
F 1 "100n" H 3550 7070 50  0000 L CNN
F 2 "Capacitor_SMD:C_0805_2012Metric_Pad1.15x1.40mm_HandSolder" H 3868 7010 50  0001 C CNN
F 3 "~" H 3830 7160 50  0001 C CNN
	1    3830 7160
	1    0    0    -1  
$EndComp
$Comp
L Device:C C17
U 1 1
P 4220 7160
F 0 "C17" H 3950 7190 50  0000 L CNN
F 1 "100n" H 3940 7070 50  0000 L CNN
F 2 "Capacitor_SMD:C_0805_2012Metric_Pad1.15x1.40mm_HandSolder" H 4258 7010 50  0001 C CNN
F 3 "~" H 4220 7160 50  0001 C CNN
	1    4220 7160
	1    0    0    -1  
$EndComp
$Comp
L power:+3V0 #PWR031
U 1 1
P 3020 7010
F 0 "#PWR031" H 3020 6860 50  0001 C CNN
F 1 "+3V0" H 3035 7183 50  0000 C CNN
F 2 "" H 3020 7010 50  0001 C CNN
F 3 "" H 3020 7010 50  0001 C CNN
	1    3020 7010
	1    0    0    -1  
$EndComp
$Comp
L power:+3V0 #PWR035
U 1 1
P 3830 7010
F 0 "#PWR035" H 3830 6860 50  0001 C CNN
F 1 "+3V0" H 3845 7183 50  0000 C CNN
F 2 "" H 3830 7010 50  0001 C CNN
F 3 "" H 3830 7010 50  0001 C CNN
	1    3830 7010
	1    0    0    -1  
$EndComp
$Comp
L power:+3V0 #PWR037
U 1 1
P 4220 7010
F 0 "#PWR037" H 4220 6860 50  0001 C CNN
F 1 "+3V0" H 4235 7183 50  0000 C CNN
F 2 "" H 4220 7010 50  0001 C CNN
F 3 "" H 4220 7010 50  0001 C CNN
	1    4220 7010
	1    0    0    -1  
$EndComp
$Comp
L power:GND #PWR038
U 1 1
P 4220 7310
F 0 "#PWR038" H 4220 7060 50  0001 C CNN
F 1 "GND" H 4225 7137 50  0000 C CNN
F 2 "" H 4220 7310 50  0001 C CNN
F 3 "" H 4220 7310 50  0001 C CNN
	1    4220 7310
	1    0    0    -1  
$EndComp
$Comp
L power:GND #PWR036
U 1 1
P 3830 7310
F 0 "#PWR036" H 3830 7060 50  0001 C CNN
F 1 "GND" H 3835 7137 50  0000 C CNN
F 2 "" H 3830 7310 50  0001 C CNN
F 3 "" H 3830 7310 50  0001 C CNN
	1    3830 7310
	1    0    0    -1  
$EndComp
$Comp
L power:GND #PWR032
U 1 1
P 3020 7310
F 0 "#PWR032" H 3020 7060 50  0001 C CNN
F 1 "GND" H 3025 7137 50  0000 C CNN
F 2 "" H 3020 7310 50  0001 C CNN
F 3 "" H 3020 7310 50  0001 C CNN
	1    3020 7310
	1    0    0    -1  
$EndComp
Wire Wire Line
	1350 4030 1170 4030
$Comp
L Battery_Management:MCP73831-2-OT U4
U 1 1
P 1610 4910
F 0 "U4" H 1440 5000 50  0000 C CNN
F 1 "MCP73831T-2ACI/OT" H 1030 5190 50  0000 C CNN
F 2 "Package_TO_SOT_SMD:SOT-23-5" H 1660 4660 50  0001 L CIN
F 3 "http://ww1.microchip.com/downloads/en/DeviceDoc/20001984g.pdf" H 1460 4860 50  0001 C CNN
	1    1610 4910
	1    0    0    -1  
$EndComp
$Comp
L Regulator_Linear:MCP1703A-1202_SOT23 U3
U 1 1
P 2660 5750
F 0 "U3" H 2660 5770 50  0000 C CNN
F 1 "MCP 1700T-3002E" H 2700 5860 50  0000 C CNN
F 2 "Package_TO_SOT_SMD:SOT-23" H 2660 5950 50  0001 C CNN
F 3 "http://ww1.microchip.com/downloads/en/DeviceDoc/20005122B.pdf" H 2660 5700 50  0001 C CNN
	1    2660 5750
	1    0    0    -1  
$EndComp
$Comp
L Connector_Generic:Conn_01x02 J6
U 1 1
P 1770 5840
F 0 "J6" H 1850 5832 50  0000 L CNN
F 1 "Batt" H 1850 5741 50  0000 L CNN
F 2 "Connector_PinHeader_2.54mm:PinHeader_1x02_P2.54mm_Vertical" H 1770 5840 50  0001 C CNN
F 3 "~" H 1770 5840 50  0001 C CNN
	1    1770 5840
	-1   0    0    -1  
$EndComp
Wire Wire Line
	1170 3930 1460 3930
$Comp
L power:GND #PWR044
U 1 1
P 2660 6050
F 0 "#PWR044" H 2660 5800 50  0001 C CNN
F 1 "GND" H 2665 5877 50  0000 C CNN
F 2 "" H 2660 6050 50  0001 C CNN
F 3 "" H 2660 6050 50  0001 C CNN
	1    2660 6050
	1    0    0    -1  
$EndComp
$Comp
L power:+3V0 #PWR046
U 1 1
P 3140 5540
F 0 "#PWR046" H 3140 5390 50  0001 C CNN
F 1 "+3V0" H 3270 5550 50  0000 C CNN
F 2 "" H 3140 5540 50  0001 C CNN
F 3 "" H 3140 5540 50  0001 C CNN
	1    3140 5540
	1    0    0    -1  
$EndComp
Wire Wire Line
	3140 5540 3140 5750
Wire Wire Line
	3140 5750 3050 5750
Wire Wire Line
	1970 5840 2110 5840
Wire Wire Line
	2110 5840 2110 5750
Wire Wire Line
	1970 5940 2110 5940
Wire Wire Line
	2110 5940 2110 6050
$Comp
L power:GND #PWR043
U 1 1
P 2380 6050
F 0 "#PWR043" H 2380 5800 50  0001 C CNN
F 1 "GND" H 2385 5877 50  0000 C CNN
F 2 "" H 2380 6050 50  0001 C CNN
F 3 "" H 2380 6050 50  0001 C CNN
	1    2380 6050
	1    0    0    -1  
$EndComp
Wire Wire Line
	2110 5750 2240 5750
Wire Wire Line
	2110 6050 2240 6050
$Comp
L Device:C C19
U 1 1
P 2240 5900
F 0 "C19" H 2310 5990 50  0000 L CNN
F 1 "10/10" H 2280 5810 50  0000 L CNN
F 2 "Capacitor_SMD:C_0805_2012Metric_Pad1.15x1.40mm_HandSolder" H 2278 5750 50  0001 C CNN
F 3 "~" H 2240 5900 50  0001 C CNN
	1    2240 5900
	1    0    0    -1  
$EndComp
Connection ~ 2240 5750
Wire Wire Line
	2240 5750 2360 5750
Connection ~ 2240 6050
Wire Wire Line
	2240 6050 2380 6050
$Comp
L Device:C C20
U 1 1
P 3050 5900
F 0 "C20" H 3120 5990 50  0000 L CNN
F 1 "10/10" H 3090 5810 50  0000 L CNN
F 2 "Capacitor_SMD:C_0805_2012Metric_Pad1.15x1.40mm_HandSolder" H 3088 5750 50  0001 C CNN
F 3 "~" H 3050 5900 50  0001 C CNN
	1    3050 5900
	1    0    0    -1  
$EndComp
Connection ~ 3050 5750
Wire Wire Line
	3050 5750 2960 5750
$Comp
L power:GND #PWR045
U 1 1
P 3050 6050
F 0 "#PWR045" H 3050 5800 50  0001 C CNN
F 1 "GND" H 3055 5877 50  0000 C CNN
F 2 "" H 3050 6050 50  0001 C CNN
F 3 "" H 3050 6050 50  0001 C CNN
	1    3050 6050
	1    0    0    -1  
$EndComp
$Comp
L power:GND #PWR041
U 1 1
P 1610 5210
F 0 "#PWR041" H 1610 4960 50  0001 C CNN
F 1 "GND" H 1615 5037 50  0000 C CNN
F 2 "" H 1610 5210 50  0001 C CNN
F 3 "" H 1610 5210 50  0001 C CNN
	1    1610 5210
	1    0    0    -1  
$EndComp
$Comp
L Device:R R7
U 1 1
P 1100 5200
F 0 "R7" H 910 5250 50  0000 L CNN
F 1 "4k7" H 860 5160 50  0000 L CNN
F 2 "Resistor_SMD:R_0805_2012Metric_Pad1.15x1.40mm_HandSolder" V 1030 5200 50  0001 C CNN
F 3 "~" H 1100 5200 50  0001 C CNN
	1    1100 5200
	1    0    0    -1  
$EndComp
Wire Wire Line
	1210 5010 1100 5010
Wire Wire Line
	1100 5010 1100 5050
$Comp
L power:GND #PWR040
U 1 1
P 1100 5350
F 0 "#PWR040" H 1100 5100 50  0001 C CNN
F 1 "GND" H 1105 5177 50  0000 C CNN
F 2 "" H 1100 5350 50  0001 C CNN
F 3 "" H 1100 5350 50  0001 C CNN
	1    1100 5350
	1    0    0    -1  
$EndComp
$Comp
L Device:R R12
U 1 1
P 2230 5010
F 0 "R12" V 2310 4950 50  0000 L CNN
F 1 "1k" V 2220 4940 50  0000 L CNN
F 2 "Resistor_SMD:R_0805_2012Metric_Pad1.15x1.40mm_HandSolder" V 2160 5010 50  0001 C CNN
F 3 "~" H 2230 5010 50  0001 C CNN
	1    2230 5010
	0    -1   -1   0   
$EndComp
$Comp
L Device:LED D6
U 1 1
P 2380 4680
F 0 "D6" V 2500 4880 50  0000 C CNN
F 1 "LED wt" V 2400 4880 50  0000 C CNN
F 2 "LED_SMD:LED_0805_2012Metric_Pad1.15x1.40mm_HandSolder" H 2380 4680 50  0001 C CNN
F 3 "~" H 2380 4680 50  0001 C CNN
	1    2380 4680
	0    -1   -1   0   
$EndComp
Wire Wire Line
	2380 5010 2380 4830
Wire Wire Line
	2380 4530 2380 4420
Connection ~ 1610 4420
Wire Wire Line
	1610 4420 1610 4610
$Comp
L power:+BATT #PWR042
U 1 1
P 2240 5750
F 0 "#PWR042" H 2240 5600 50  0001 C CNN
F 1 "+BATT" H 2255 5923 50  0000 C CNN
F 2 "" H 2240 5750 50  0001 C CNN
F 3 "" H 2240 5750 50  0001 C CNN
	1    2240 5750
	1    0    0    -1  
$EndComp
$Comp
L MCU_Microchip_ATmega:ATmega1284P-AU U1
U 1 1
P 7850 3550
F 0 "U1" H 7790 2210 50  0000 C CNN
F 1 "ATmega1284P-AU" H 7780 2100 50  0000 C CNN
F 2 "Package_QFP:TQFP-44_10x10mm_P0.8mm" H 7850 3550 50  0001 C CIN
F 3 "http://ww1.microchip.com/downloads/en/DeviceDoc/Atmel-8272-8-bit-AVR-microcontroller-ATmega164A_PA-324A_PA-644A_PA-1284_P_datasheet.pdf" H 7850 3550 50  0001 C CNN
	1    7850 3550
	1    0    0    -1  
$EndComp
Text Label 8450 3850 0    50   ~ 0
B_ACTIVATION
Text Label 8450 2150 0    50   ~ 0
B_MEASURE
Text Label 3290 4490 0    50   ~ 0
B_CHARGING
$Comp
L Device:R R9
U 1 1
P 1160 6780
F 0 "R9" V 1080 6730 50  0000 L CNN
F 1 "470k" V 1160 6680 50  0000 L CNN
F 2 "Resistor_SMD:R_0805_2012Metric_Pad1.15x1.40mm_HandSolder" V 1090 6780 50  0001 C CNN
F 3 "~" H 1160 6780 50  0001 C CNN
	1    1160 6780
	0    1    1    0   
$EndComp
$Comp
L Device:R R10
U 1 1
P 1500 6780
F 0 "R10" V 1410 6730 50  0000 L CNN
F 1 "100k" V 1500 6690 50  0000 L CNN
F 2 "Resistor_SMD:R_0805_2012Metric_Pad1.15x1.40mm_HandSolder" V 1430 6780 50  0001 C CNN
F 3 "~" H 1500 6780 50  0001 C CNN
	1    1500 6780
	0    1    1    0   
$EndComp
$Comp
L power:+BATT #PWR039
U 1 1
P 870 6730
F 0 "#PWR039" H 870 6580 50  0001 C CNN
F 1 "+BATT" H 885 6903 50  0000 C CNN
F 2 "" H 870 6730 50  0001 C CNN
F 3 "" H 870 6730 50  0001 C CNN
	1    870  6730
	1    0    0    -1  
$EndComp
Text Label 1330 6630 0    50   ~ 0
B_MEASURE
Text Label 1650 6780 0    50   ~ 0
B_ACTIVATION
Wire Wire Line
	870  6730 870  6780
Wire Wire Line
	870  6780 1010 6780
Wire Wire Line
	1310 6780 1330 6780
Wire Wire Line
	1330 6630 1330 6780
Connection ~ 1330 6780
Wire Wire Line
	1330 6780 1350 6780
$Comp
L Device:R R11
U 1 1
P 2230 5330
F 0 "R11" V 2310 5250 50  0000 L CNN
F 1 "680" V 2230 5250 50  0000 L CNN
F 2 "Resistor_SMD:R_0805_2012Metric_Pad1.15x1.40mm_HandSolder" V 2160 5330 50  0001 C CNN
F 3 "~" H 2230 5330 50  0001 C CNN
	1    2230 5330
	0    -1   -1   0   
$EndComp
$Comp
L Jumper:SolderJumper_3_Open JP1
U 1 1
P 1610 3930
F 0 "JP1" V 1564 3998 50  0000 L CNN
F 1 "SolderJumper_3_Open" V 1655 3998 50  0000 L CNN
F 2 "Jumper:SolderJumper-3_P1.3mm_Open_RoundedPad1.0x1.5mm" H 1610 3930 50  0001 C CNN
F 3 "~" H 1610 3930 50  0001 C CNN
	1    1610 3930
	0    1    1    0   
$EndComp
Wire Wire Line
	1610 4130 1610 4420
Text Label 8450 3950 0    50   ~ 0
B_CHARGING
Wire Wire Line
	2610 4420 2610 4580
Wire Wire Line
	1610 4420 2380 4420
Connection ~ 2380 4420
Wire Wire Line
	2380 4420 2610 4420
Wire Wire Line
	2080 5330 2030 5330
Wire Wire Line
	2030 5330 2030 5010
Wire Wire Line
	2030 5010 2080 5010
Wire Wire Line
	2010 5010 2030 5010
Connection ~ 2030 5010
Wire Wire Line
	2010 4810 2110 4810
Connection ~ 2110 5750
Wire Wire Line
	2110 4810 2110 5750
$Comp
L power:+3V0 #PWR047
U 1 1
P 3210 4090
F 0 "#PWR047" H 3210 3940 50  0001 C CNN
F 1 "+3V0" H 3040 4140 50  0000 C CNN
F 2 "" H 3210 4090 50  0001 C CNN
F 3 "" H 3210 4090 50  0001 C CNN
	1    3210 4090
	1    0    0    -1  
$EndComp
$Comp
L Device:R R13
U 1 1
P 3210 4240
F 0 "R13" H 3280 4286 50  0000 L CNN
F 1 "100k" H 3280 4195 50  0000 L CNN
F 2 "Resistor_SMD:R_0805_2012Metric_Pad1.15x1.40mm_HandSolder" V 3140 4240 50  0001 C CNN
F 3 "~" H 3210 4240 50  0001 C CNN
	1    3210 4240
	1    0    0    -1  
$EndComp
$Comp
L Isolator:SFH617A-1X007T U5
U 1 1
P 2910 4680
F 0 "U5" H 2910 5005 50  0000 C CNN
F 1 "PC357" H 2910 4890 50  0000 C CNN
F 2 "Package_SO:SO-4_4.4x3.6mm_P2.54mm" H 2910 4330 50  0001 C CIN
F 3 "https://global.sharp/products/device/lineup/data/pdf/datasheet/pc357n_e.pdf" H 2910 4630 50  0001 L CNN
	1    2910 4680
	1    0    0    -1  
$EndComp
Wire Wire Line
	2380 5330 2610 5330
Wire Wire Line
	2610 5330 2610 4780
$Comp
L power:GND #PWR048
U 1 1
P 3210 4910
F 0 "#PWR048" H 3210 4660 50  0001 C CNN
F 1 "GND" H 3215 4737 50  0000 C CNN
F 2 "" H 3210 4910 50  0001 C CNN
F 3 "" H 3210 4910 50  0001 C CNN
	1    3210 4910
	1    0    0    -1  
$EndComp
Wire Wire Line
	3210 4780 3210 4910
Wire Wire Line
	3210 4390 3210 4490
Wire Wire Line
	3290 4490 3210 4490
Connection ~ 3210 4490
Wire Wire Line
	3210 4490 3210 4580
NoConn ~ 8450 1850
$Comp
L Device:R R8-2
U 1 1
P 4250 6020
F 0 "R8-2" V 4170 5920 50  0000 L CNN
F 1 "1" H 4220 6020 50  0000 L CNN
F 2 "Resistor_SMD:R_0805_2012Metric_Pad1.15x1.40mm_HandSolder" V 4180 6020 50  0001 C CNN
F 3 "~" H 4250 6020 50  0001 C CNN
	1    4250 6020
	1    0    0    -1  
$EndComp
Wire Wire Line
	4250 6170 4250 6270
Wire Wire Line
	4250 6270 4470 6270
Connection ~ 4470 6270
Wire Wire Line
	4470 6270 4470 6420
Wire Wire Line
	4250 5870 4250 5750
Wire Wire Line
	4250 5750 4470 5750
Connection ~ 4470 5750
Wire Wire Line
	4470 5750 4470 5870
$Comp
L Switch:SW_Push RST
U 1 1
P 6020 2760
F 0 "RST" H 6020 3045 50  0000 C CNN
F 1 "Reset" H 6020 2954 50  0000 C CNN
F 2 "Button_Switch_SMD:SW_SPST_B3U-1000P" H 6020 2960 50  0001 C CNN
F 3 "~" H 6020 2960 50  0001 C CNN
	1    6020 2760
	1    0    0    -1  
$EndComp
Text Label 6220 2760 0    50   ~ 0
RESET
$Comp
L power:GND #PWR0103
U 1 1
P 5820 2760
F 0 "#PWR0103" H 5820 2510 50  0001 C CNN
F 1 "GND" H 5825 2587 50  0000 C CNN
F 2 "" H 5820 2760 50  0001 C CNN
F 3 "" H 5820 2760 50  0001 C CNN
	1    5820 2760
	1    0    0    -1  
$EndComp
$EndSCHEMATC
